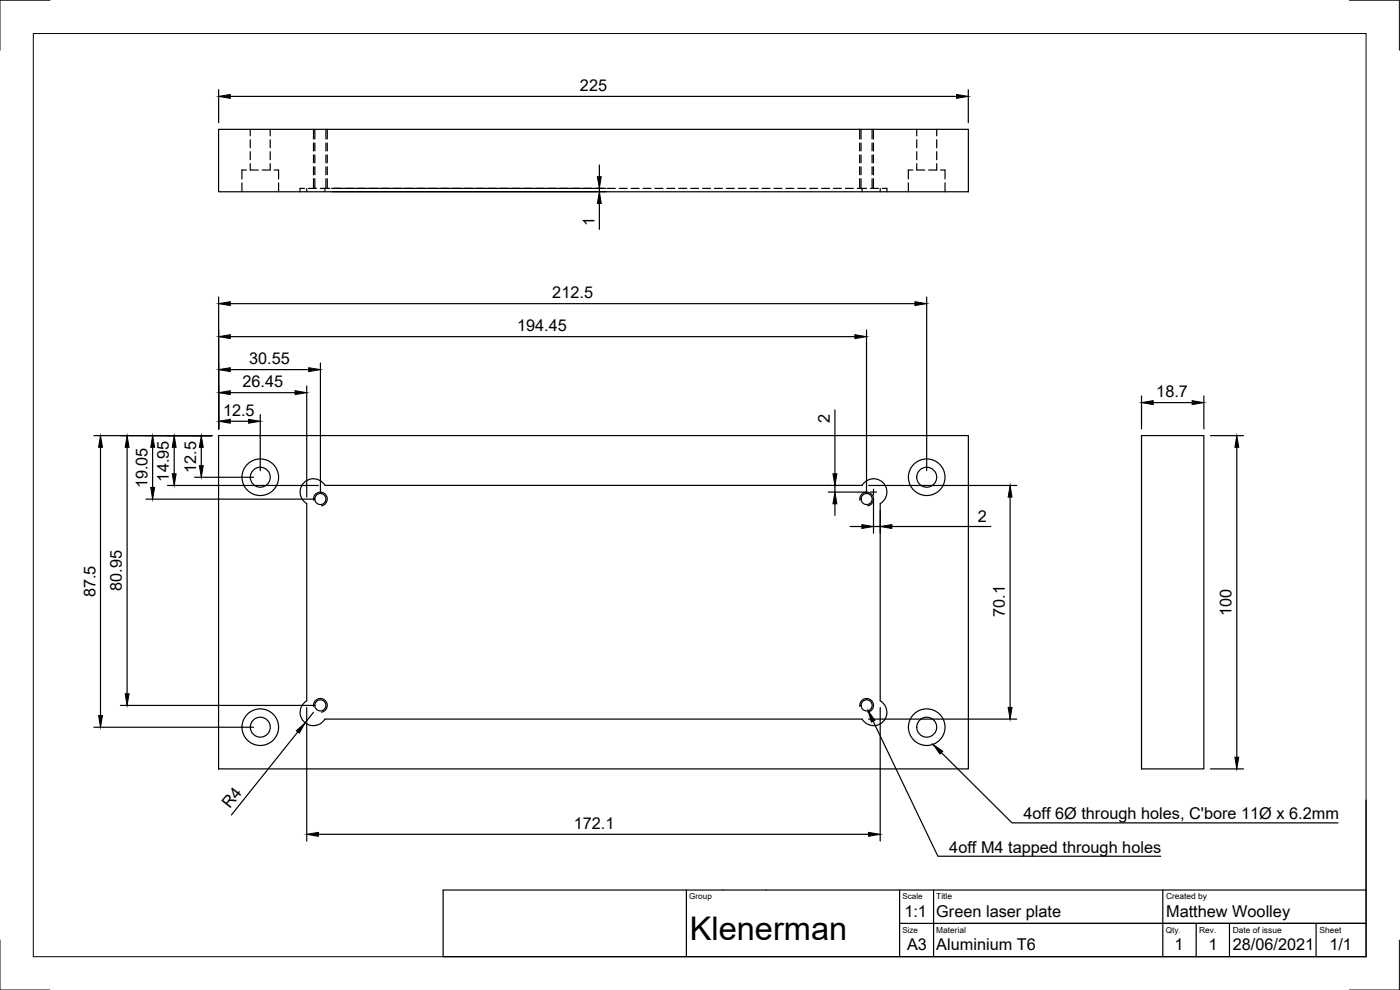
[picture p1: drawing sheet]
<svg xmlns="http://www.w3.org/2000/svg" width="420mm" height="297mm" viewBox="0 0 420 297" stroke-linecap="round" stroke-linejoin="round" font-family="sans-serif">
<!-- layer: Visible -->
<g fill="none" stroke="#000" stroke-width=".36">
<path d="M65.6 38.8h225v18.7h-225zM65.6 130.7h225v100h-225zM342.6 130.7h18.7v100h-18.7zM97.5 215.7a4 4 0 0 1-6.3 .9 4 4 0 0 1 .9-6.3v-59.2a4 4 0 0 1-.9-6.3 4 4 0 0 1 6.3 .8h161.2a4 4 0 0 1 6.3-.8 4 4 0 0 1-.8 6.3v59.2a4 4 0 0 1 .8 6.3 4 4 0 0 1-6.3-.9M97.5 215.8h161.2"/>
<circle cx="78.1" cy="143.2" r="3"/>
<circle cx="78.1" cy="143.2" r="5.5"/>
<circle cx="96.1" cy="149.7" r="1.66"/>
<circle cx="260.1" cy="149.7" r="1.66"/>
<circle cx="278.1" cy="143.2" r="3"/>
<circle cx="278.1" cy="143.2" r="5.5"/>
<circle cx="78.1" cy="218.2" r="3"/>
<circle cx="78.1" cy="218.2" r="5.5"/>
<circle cx="96.1" cy="211.6" r="1.66"/>
<circle cx="260.1" cy="211.6" r="1.66"/>
<circle cx="278.1" cy="218.2" r="3"/>
<circle cx="278.1" cy="218.2" r="5.5"/>
</g>
<!-- layer: Visible Narrow -->
<path d="M94.1 150.1a2.06 2.06 0 0 1 1.7-2.4 2.06 2.06 0 0 1 2.4 1.7 2.06 2.06 0 0 1-1.7 2.4M258.1 150.1a2.06 2.06 0 0 1 1.6-2.4 2.06 2.06 0 0 1 2.4 1.7 2.06 2.06 0 0 1-1.7 2.4M94.1 212a2.06 2.06 0 0 1 1.7-2.4 2.06 2.06 0 0 1 2.4 1.7 2.06 2.06 0 0 1-1.7 2.4M258.1 212a2.06 2.06 0 0 1 1.6-2.4 2.06 2.06 0 0 1 2.4 1.7 2.06 2.06 0 0 1-1.7 2.4" fill="none" stroke="#000" stroke-width=".36"/>
<!-- layer: Hidden -->
<g fill="none" stroke="#000" stroke-width=".36">
<path d="M75.1 38.8v2M81.1 38.8v2M94.5 38.8v2.9M97.8 38.8v2.9M258.4 38.8v2.9M261.7 38.8v2.9M275.1 38.8v2M281.1 38.8v2M72.6 54.9v2.6M73.9 51h-1.3v2.7M75.1 49.1v1.9h2.4M75.1 41.9v2.4"/>
<path d="M75.1 45.5v2.4M81.1 49.1v1.9h-2.4M81.1 41.9v2.4M81.1 45.5v2.4M82.3 51h1.3v2.7M83.6 54.9v2.6M91.4 56.5h-1.4v1M92.1 56.5v1M92.6 56.5h2.4M94.5 42.9v2.4M94.5 46.5v2.4M94.5 50v2.4"/>
<path d="M94.5 53.6v2.9M96.2 56.5h1.3M97.8 42.9v2.4M97.8 46.5v2.4M97.8 50v2.4M97.8 53.6v2.9M98.9 56.5h-1.4v1M100.1 56.5h2.4M103.7 56.5h2.4M107.3 56.5h2.3M110.8 56.5h2.4M114.4 56.5h2.4"/>
<path d="M118 56.5h2.4M121.5 56.5h2.4M125.1 56.5h2.4M128.7 56.5h2.4M132.3 56.5h2.3M135.8 56.5h2.4M139.4 56.5h2.4M143 56.5h2.4M146.6 56.5h2.3M150.1 56.5h2.4M153.7 56.5h2.4M157.3 56.5h2.4"/>
<path d="M160.8 56.5h2.4M164.4 56.5h2.4M168 56.5h2.4M171.6 56.5h2.3M175.1 56.5h2.4M178.7 56.5h2.4M182.3 56.5h2.4M185.8 56.5h2.4M189.4 56.5h2.4M193 56.5h2.4M196.6 56.5h2.3M200.1 56.5h2.4"/>
<path d="M203.7 56.5h2.4M207.3 56.5h2.4M210.9 56.5h2.3M214.4 56.5h2.4M218 56.5h2.4M221.6 56.5h2.3M225.1 56.5h2.4M228.7 56.5h2.4M232.3 56.5h2.4M235.9 56.5h2.3M239.4 56.5h2.4M243 56.5h2.4"/>
<path d="M246.6 56.5h2.4M250.1 56.5h2.4M253.7 56.5h2.4M257.3 56.5h1.4M258.4 42.9v2.4M258.4 46.5v2.4M258.4 50v2.4M258.4 53.6v2.9M260.1 56.5h-1.4v1M261.2 56.5h2.4M261.7 42.9v2.4M261.7 46.5v2.4"/>
<path d="M261.7 50v2.4M261.7 53.6v2.9M264.2 56.5v1M264.8 56.5h1.4v1M272.6 54.9v2.6M273.9 51h-1.3v2.7M275.1 49.1v1.9h2.4M275.1 41.9v2.4M275.1 45.5v2.4M278.7 51h2.4M281.1 41.9v2.4M281.1 45.5v2.4"/>
<path d="M281.1 49.1v1.9M282.3 51h1.3v2.7M283.6 54.9v2.6"/>
</g>
<!-- layer: Hidden Narrow -->
<g fill="none" stroke="#000" stroke-width=".36">
<path d="M94.1 38.8v2.9M98.2 38.8v2.9M258 38.8v2.9M262.1 38.8v2.9M94.1 42.9v2.4M94.1 46.5v2.4M94.1 50v2.4M94.1 53.6v2.9M98.2 42.9v2.4M98.2 46.5v2.4M98.2 50v2.4M98.2 53.6v2.9"/>
<path d="M258 42.9v2.4M258 46.5v2.4M258 50v2.4M258 53.6v2.9M262.1 42.9v2.4M262.1 46.5v2.4M262.1 50v2.4M262.1 53.6v2.9"/>
</g>
<!-- layer: TitleBlock -->
<path d="M410 240.1v46.9h-277v-20h277M206 267v20M270 277.1h140h-122M270 267v20M280.2 267v20M349 267v20M359 277.1v9.9M369 277.1v9.9M395 277.1v9.9" fill="none" stroke="#000" stroke-width=".36"/>
<!-- layer: Border -->
<path d="M10 10.1h400v276.9h-400zM15 .1h-15v15M405 .1h15v15M0 282.1v14.9h15M420 282.1v14.9h-15" fill="none" stroke="#000" stroke-width=".3"/>
<!-- layer: Dimensions -->
<g fill="none" stroke="#000" stroke-width=".36">
<path d="M65.6 26.9v9.9M69.1 28.9h218M290.6 26.9v9.9M99.5 56.5h82.4M99.5 57.5h82.4M179.9 49.5v3.5M179.9 56.5v1M179.9 61v7.8M65.6 89.1v39.6M69.1 91.1h205.5M260.1 99v48.8M278.1 89.1v52.1"/>
<path d="M69.1 117.8h19.5M69.1 110.9h23.5M69.1 101h187.5M92.1 115.8v33.3M96.2 108.9v38.9M342.6 118.8v9.9M361.3 118.8v9.9M28.2 130.7h35.4M30.2 134.2v80.5M38.1 134.2v74M45.8 134.2v12M52.3 134.2v8"/>
<path d="M60.4 134.2v5.5M69.1 126.4h5.5M78.1 124.4v16.8M250.6 123v19.2M346.1 120.8h11.7M363.3 130.7h9.9M371.2 134.2v93M43.8 149.8h50.3M50.3 145.7h45.2M58.4 143.2h17.7M248.6 145.7h.2M248.6 147.6h11.6"/>
<path d="M250.6 145.7v1.9M250.6 151.2v3.5M255.1 158h3.6M260.7 145.7h44.4M262.1 149.7v10.3M262.1 158h2.1M264.2 153.1v6.9M267.7 158h29.7M303.1 149.1v63.1M28.2 218.2h47.9M36.2 211.7h57.9M89.4 219.6l-20 24.9"/>
<path d="M92.1 212.3v40M94.1 213.7l-2.5 3.2M260.7 215.8h44.4M264.2 212.3v40M363.3 230.7h9.9M95.5 250.3h165.1"/>
</g>
<g fill="#000" stroke="#000" stroke-width=".3">
<path d="M65.6 28.9l3.5-.6v1.2zM287.1 28.3l3.5 .6-3.5 .6zM179.3 53h1.1l-.5 3.5zM179.9 57.5l.5 3.5h-1.1zM65.6 91.1l3.5-.6v1.2zM274.6 90.5l3.5 .6-3.5 .6zM65.6 117.8l3.5-.6v1.2zM65.6 110.9l3.5-.6v1.2zM65.6 101l3.5-.6v1.2zM88.6 117.2l3.5 .6-3.5 .6zM92.6 110.3l3.6 .6-3.6 .6zM256.6 100.4l3.5 .6-3.5 .6z"/>
<path d="M30.2 130.7l.6 3.5h-1.2zM38.1 130.7l.6 3.5h-1.1zM45.8 130.7l.6 3.5h-1.2zM52.3 130.7l.6 3.5h-1.2zM60.4 130.7l.6 3.5h-1.2zM59.8 139.7h1.2l-.6 3.5zM65.6 126.4l3.5-.6v1.2zM74.6 125.8l3.5 .6-3.5 .6zM342.6 120.8l3.5-.6v1.2zM357.8 120.2l3.5 .6-3.5 .6zM371.2 130.7l.6 3.5h-1.2zM45.2 146.2h1.2l-.6 3.6z"/>
<path d="M51.7 142.2h1.2l-.6 3.5zM250.6 147.6l.6 3.6h-1.2zM250 142.2h1.2l-.6 3.5zM258.7 157.4l3.4 .6-3.4 .6zM264.2 158l3.5-.6v1.2zM303.1 145.7l.6 3.4h-1.1zM29.6 214.7h1.2l-.6 3.5zM37.6 208.2h1.1l-.6 3.5zM88.9 219.3l2.7-2.4-1.8 3.1zM302.6 212.2h1.1l-.6 3.6zM370.6 227.2h1.2l-.6 3.5zM92.1 250.3l3.4-.5v1.1z"/>
<path d="M260.6 249.8l3.6 .5-3.6 .6z"/>
</g>
<!-- layer: Center Lines -->
<path d="M261.3 147.6h1.7M262.1 146.8v1.8" fill="none" stroke="#000" stroke-width=".36"/>
<!-- layer: Annotations -->
<path d="M260.5 213.2l2.1 2.9-1.1 .5zM280 223.4l2.9 2-.8 .8z" fill="#000" stroke="#000" stroke-width=".3"/>
<path d="M262 216.4l19.5 40.5h66.8M282.5 225.8l21.2 21.1h97.8" fill="none" stroke="#000" stroke-width=".36"/>
<text font-size="9.8" x="207" y="282.1">Klenerman</text>
<g font-size="4.9">
<text x="174.1" y="27.4">225</text>
<text x="178.4" y="67.8" transform="rotate(-90 178.4 67.8)">1</text>
<text x="165.8" y="89.5">212.5</text>
<text x="155.2" y="99.4">194.45</text>
<text x="74.8" y="109.3">30.55</text>
<text x="72.7" y="116.3">26.45</text>
<text x="347" y="119.2">18.7</text>
<text x="66.9" y="124.8">12.5</text>
<text x="249.1" y="126.9" transform="rotate(-90 249.1 126.9)">2</text>
<text x="58.9" y="141.9" transform="rotate(-90 58.9 141.9)">12.5</text>
<text x="44.2" y="146.5" transform="rotate(-90 44.2 146.5)">19.05</text>
<text x="50.7" y="144.5" transform="rotate(-90 50.7 144.5)">14.95</text>
<text x="293.4" y="156.5">2</text>
<text x="28.6" y="179.2" transform="rotate(-90 28.6 179.2)">87.5</text>
<text x="36.6" y="177.3" transform="rotate(-90 36.6 177.3)">80.95</text>
<text x="301.6" y="185.1" transform="rotate(-90 301.6 185.1)">70.1</text>
<text x="369.6" y="184.9" transform="rotate(-90 369.6 184.9)">100</text>
<text x="69" y="242.7" transform="rotate(-51 69 242.7)">R4</text>
<text x="307.1" y="245.9">4off 6Ø through holes, C'bore 11Ø x 6.2mm</text>
<text x="172.2" y="248.8">172.1</text>
<text x="284.9" y="255.9">4off M4 tapped through holes</text>
<text x="271.4" y="275">1:1</text>
<text x="281" y="275">Green laser plate</text>
<text x="350" y="275">Matthew Woolley</text>
<text x="272.2" y="285.1">A3</text>
<text x="281" y="285.1">Aluminium T6</text>
<text x="352.4" y="285.1">1</text>
<text x="362.6" y="285.1">1</text>
<text x="370" y="285.1">28/06/2021</text>
<text x="399" y="285.1">1/1</text>
</g>
<g font-size="2.5">
<text x="281" y="269.9">Title</text>
<text x="350" y="269.9">Created by</text>
<text x="281" y="279.9">Material</text>
<text x="359.9" y="279.9">Rev.</text>
<text x="370" y="279.9">Date of issue</text>
<text x="396" y="279.9">Sheet</text>
</g>
<g font-size="2.4">
<text x="206.9" y="269.8">Group</text>
<text x="270.8" y="269.8">Scale</text>
<text x="270.8" y="279.8">Size</text>
<text x="349.9" y="279.8">Qty</text>
</g>
<text font-size="2.1" x="353.7" y="279.8">.</text>
</svg>
